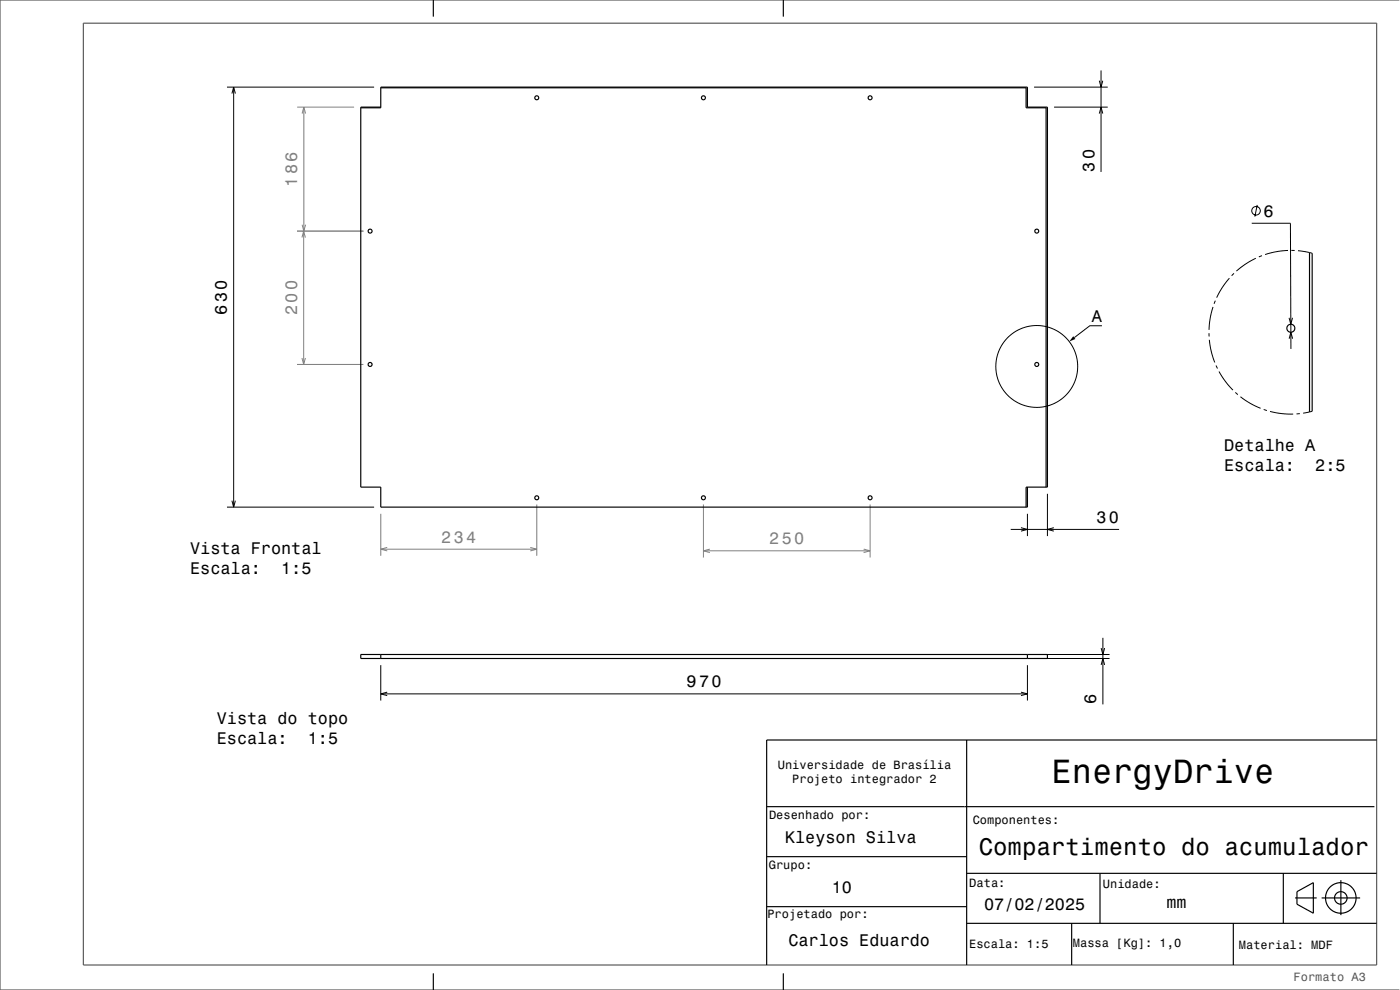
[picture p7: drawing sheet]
<svg xmlns="http://www.w3.org/2000/svg" width="420mm" height="297mm" viewBox="0 0 420 297" stroke-linecap="round" stroke-linejoin="round" font-family="sans-serif">
<g fill="none" stroke="#000" stroke-width=".3">
<path d="M68.1 26.1h44.1M69.6 28.1l.5-2 .5 2M70.1 26.1v126M310.2 26.1h22.1M316.2 32.1h16.1M329.8 24.2l.5 1.9 .5-1.9M329.8 34.1l.5-2 .5 2M330.3 21.1v30.5M375.5 67h11.6l.2 37.7M376.8 77.5l-3.3 1.8-2.6 2M377.2 61.5l-.7 3.5M378.6 76.7l-.9 .4"/>
<path d="M386.4 75.1l-3.5 .4-3.4 .9M387.4 75.1h1M389.4 75.2l4.3 .8M330.6 97.7h-3.7l-4.6 3.6M362.7 100v1M363.9 92.1l-.8 3.1-.4 3.8M364.6 90.2l-.4 .9M368.8 83.5l-2.1 2.7-1.7 3.1M370.2 82l-.7 .7M387.8 95.3l-.5 2-.6-2M362.8 101.9l.6 3.5 1 3.3M364.8 109.7l.4 .9"/>
<path d="M365.7 111.4l1.9 3 2.3 2.6M370.6 117.7l.8 .7M372.1 119l2.9 2 3.2 1.5M387.8 101.6l-.5-1.9-.5 1.9M379.1 122.8l1 .4M381 123.4l3.5 .7 3.5 .1M390 124.1l-1 .1M393.7 123.4l-2.8 .6M68.1 152.1h44.1M69.6 150.2l.5 1.9 .5-1.9M303.2 158.8h32.5M306.3 158.3l1.9 .5-1.9 .5"/>
<path d="M308.2 154.1v6.7M314.2 148.1v12.7M316.2 158.3l-2 .5 2 .5M114.2 199.5v10.7M308.2 199.5v10.7M310.2 197.5h22.7M310.2 196.3h22.7M330.4 194.4l.5 1.9 .5-1.9M330.4 199.5l.5-2 .5 2M330.9 191.4v19.9M114.2 208.2h194M116.2 207.6l-2 .6 2 .5"/>
<path d="M306.3 207.6l1.9 .6-1.9 .5"/>
<circle cx="376.8" cy="63.2" r="1.28"/>
<circle cx="311" cy="109.9" r="12.3"/>
</g>
<g fill="none" stroke="#808080" stroke-width=".3">
<path d="M89.2 32.1h17M90.6 34.1l.6-2 .5 2M91.2 32.1l-.1 77.2M89.1 69.3h19.9M90.6 71.3l.5-2 .5 2M90.6 67.4l.6 1.9 .5-1.9M89.1 109.3h19.9M90.6 107.4l.5 1.9 .5-1.9M114.2 154.1v12.7M161 151.3v15.5M211 151.3v16M261 151.3v16"/>
<path d="M114.2 164.8h46.8M116.2 164.2l-2 .6 2 .5M159.1 164.2l1.9 .6-1.9 .5M211 165.3h50M213 164.7l-2 .6 2 .5M259.1 164.7l1.9 .6-1.9 .5"/>
</g>
<g fill="none" stroke="#000" stroke-width=".35">
<path d="M130 0v5M235 0v5M108.2 32.3h6v-6.2h194v6h6v114h-6.4v6M114.2 26.3h193.6v6h6v113.8M114.2 32.1h-6v114h6v6h194v-6M392.9 75.8v47.8M393.7 76v47.4M108.2 196.3h206v1.2h-206zM114.2 196.3v1.2M308.2 196.3v1.2M290 222v67.5M413 222h-183v67.5"/>
<path d="M230 242h182.3M230 257h60M230 272h60M290 277h123M290 262h123M321.5 277v12.5M330 262v15M370 277v12.5M385 262v15M388.5 269.4h6.5M389.1 267.5l4.9-2.7v9.2l-4.9-2.7zM396.5 269.4h11.5"/>
<path d="M402.3 264.1v10.4M130 292v5M235 292v5"/>
<circle cx="161" cy="29.3" r=".6"/>
<circle cx="211" cy="29.3" r=".6"/>
<circle cx="261" cy="29.3" r=".6"/>
<circle cx="111" cy="69.3" r=".6"/>
<circle cx="311" cy="69.3" r=".6"/>
<circle cx="387.3" cy="98.5" r="1.2"/>
<circle cx="111" cy="109.3" r=".6"/>
<circle cx="311" cy="109.3" r=".6"/>
<circle cx="161" cy="149.3" r=".6"/>
<circle cx="211" cy="149.3" r=".6"/>
<circle cx="261" cy="149.3" r=".6"/>
<circle cx="402.2" cy="269.4" r="1.88"/>
<circle cx="402.2" cy="269.4" r="4.6"/>
</g>
<path d="M25 7h388v282.5h-388zM419.8 0h-419.8v297h419.8" fill="none" stroke="#545454" stroke-width=".35"/>
<path d="M322 100.9l.6 .8-1.8 .8z" fill-rule="evenodd" fill="#000"/>
<text font-size="10.1" x="315.5" y="234.8">EnergyDrive</text>
<text font-size="7.2" x="293.6" y="256.4">Compartimento do acumulador</text>
<g font-size="5">
<text x="328.3" y="51.6" transform="rotate(-90 328.3 51.6)">30</text>
<text x="379.1" y="65">6</text>
<text x="68.1" y="94.4" transform="rotate(-90 68.1 94.4)">630</text>
<text x="327.5" y="96.5">A</text>
<text x="367.3" y="135.3">Detalhe A</text>
<text x="367.3" y="141.4">Escala:</text>
<text x="394.6" y="141.4">2:5</text>
<text x="329" y="156.8">30</text>
<text x="57" y="166.2">Vista Frontal</text>
<text x="57" y="172.2">Escala:</text>
<text x="84.4" y="172.2">1:5</text>
<text x="206" y="206.2">970</text>
<text x="328.9" y="211.3" transform="rotate(-90 328.9 211.3)">6</text>
<text x="65" y="217.2">Vista do topo</text>
<text x="65" y="223.3">Escala:</text>
<text x="92.4" y="223.3">1:5</text>
<text x="235.5" y="252.8">Kleyson Silva</text>
<text x="249.5" y="267.8">10</text>
<text x="295.2" y="273.1">07/02/2025</text>
<text x="349.9" y="272.4">mm</text>
<text x="236.5" y="283.9">Carlos Eduardo</text>
</g>
<g font-size="5" fill="#808080">
<text x="89.2" y="56" transform="rotate(-90 89.2 56)">186</text>
<text x="89.1" y="94.6" transform="rotate(-90 89.1 94.6)">200</text>
<text x="132.4" y="162.8">234</text>
<text x="230.8" y="163.3">250</text>
</g>
<g font-size="3.6">
<text x="233.3" y="230.6">Universidade de Brasília</text>
<text x="237.7" y="235">Projeto integrador 2</text>
<text x="230.7" y="245.6">Desenhado por:</text>
<text x="291.8" y="247.1">Componentes:</text>
<text x="230.7" y="260.7">Grupo:</text>
<text x="290.8" y="266">Data:</text>
<text x="330.9" y="266.5">Unidade:</text>
<text x="230.2" y="275.5">Projetado por:</text>
<text x="290.7" y="284.4">Escala: 1:5</text>
<text x="321.9" y="284.1">Massa [Kg]: 1,0</text>
<text x="371.7" y="284.6">Material: MDF</text>
</g>
<text font-size="3.6" fill="#545454" x="388.1" y="294.2">Formato A3</text>
</svg>
